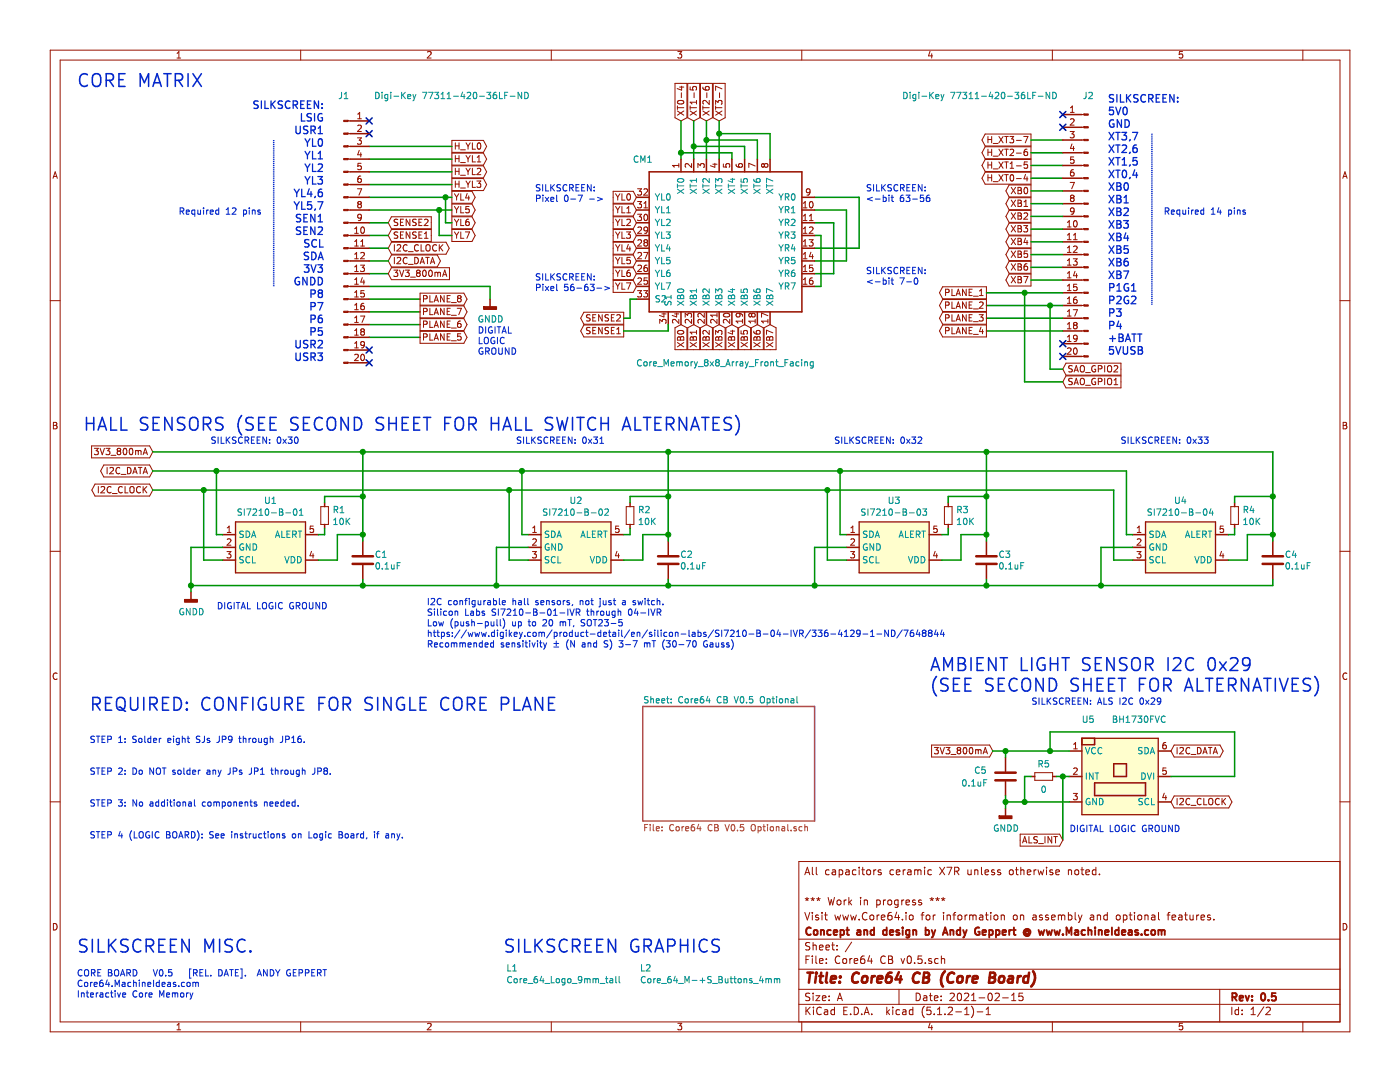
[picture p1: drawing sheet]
EESchema Schematic File Version 4
LIBS:Core64 CB v0.5-cache
EELAYER 29 0
EELAYER END
$Descr A 11000 8500
encoding utf-8
Sheet 1 2
Title "Core64 CB (Core Board)"
Date "2021-02-15"
Rev "0.5"
Comp "Concept and design by Andy Geppert @ www.MachineIdeas.com"
Comment1 "Visit www.Core64.io for information on assembly and optional features."
Comment2 "*** Work in progress ***"
Comment3 ""
Comment4 "All capacitors ceramic X7R unless otherwise noted."
$EndDescr
Text GLabel 5350 2550 3    50   Input ~ 0
XB0
Text GLabel 5450 2550 3    50   Input ~ 0
XB1
Text GLabel 5550 2550 3    50   Input ~ 0
XB2
Text GLabel 5650 2550 3    50   Input ~ 0
XB3
Text GLabel 5750 2550 3    50   Input ~ 0
XB4
Text GLabel 5850 2550 3    50   Input ~ 0
XB5
Text GLabel 5950 2550 3    50   Input ~ 0
XB6
Text GLabel 6050 2550 3    50   Input ~ 0
XB7
Text GLabel 5650 950  1    50   Input ~ 0
XT3-7
Text GLabel 5550 950  1    50   Input ~ 0
XT2-6
Text GLabel 5450 950  1    50   Input ~ 0
XT1-5
Text GLabel 5350 950  1    50   Input ~ 0
XT0-4
Text GLabel 8100 1800 0    50   Output ~ 0
XB3
Text GLabel 8100 1700 0    50   Output ~ 0
XB2
Text GLabel 8100 1600 0    50   Output ~ 0
XB1
Text GLabel 8100 1500 0    50   Output ~ 0
XB0
Text GLabel 8100 1900 0    50   Output ~ 0
XB4
Text GLabel 8100 2000 0    50   Output ~ 0
XB5
Text GLabel 8100 2100 0    50   Output ~ 0
XB6
Text GLabel 8100 2200 0    50   Output ~ 0
XB7
Text GLabel 8100 1400 0    50   Output ~ 0
H_XT0-4
Text GLabel 8100 1300 0    50   Output ~ 0
H_XT1-5
Text GLabel 8100 1200 0    50   Output ~ 0
H_XT2-6
Text GLabel 8100 1100 0    50   Output ~ 0
H_XT3-7
Wire Wire Line
	5350 1200 5750 1200
Wire Wire Line
	5750 1200 5750 1250
Wire Wire Line
	5350 1200 5350 1250
Wire Wire Line
	5450 1250 5450 1150
Wire Wire Line
	5450 1150 5850 1150
Wire Wire Line
	5850 1150 5850 1250
Wire Wire Line
	5550 1250 5550 1100
Wire Wire Line
	5550 1100 5950 1100
Wire Wire Line
	5950 1100 5950 1250
Wire Wire Line
	5650 1250 5650 1050
Wire Wire Line
	5650 1050 6050 1050
Wire Wire Line
	6050 1050 6050 1250
Wire Wire Line
	5350 1200 5350 950 
Connection ~ 5350 1200
Wire Wire Line
	5450 1150 5450 950 
Connection ~ 5450 1150
Wire Wire Line
	5550 1100 5550 950 
Connection ~ 5550 1100
Wire Wire Line
	5650 1050 5650 950 
Connection ~ 5650 1050
Wire Wire Line
	8100 1100 8350 1100
Wire Wire Line
	8100 1200 8350 1200
Wire Wire Line
	8100 1300 8350 1300
Wire Wire Line
	8100 1400 8350 1400
Text GLabel 5000 2250 0    50   Input ~ 0
YL7
Text GLabel 5000 2150 0    50   Input ~ 0
YL6
Text GLabel 5000 2050 0    50   Input ~ 0
YL5
Text GLabel 5000 1950 0    50   Input ~ 0
YL4
Text GLabel 5000 1850 0    50   Input ~ 0
YL3
Text GLabel 5000 1750 0    50   Input ~ 0
YL2
Text GLabel 5000 1650 0    50   Input ~ 0
YL1
Text GLabel 5000 1550 0    50   Input ~ 0
YL0
Text GLabel 3550 1250 2    50   Output ~ 0
H_YL1
Text GLabel 3550 1150 2    50   Output ~ 0
H_YL0
Text GLabel 3550 1350 2    50   Output ~ 0
H_YL2
Text GLabel 3550 1450 2    50   Output ~ 0
H_YL3
Text GLabel 3550 1550 2    50   Output ~ 0
YL4
Text GLabel 3550 1650 2    50   Output ~ 0
YL5
Text GLabel 3550 1750 2    50   Output ~ 0
YL6
Text GLabel 3550 1850 2    50   Output ~ 0
YL7
Wire Wire Line
	3500 1550 3500 1750
Wire Wire Line
	3500 1750 3550 1750
Wire Wire Line
	3550 1150 2900 1150
Wire Wire Line
	2900 1250 3550 1250
Wire Wire Line
	2900 1350 3550 1350
Wire Wire Line
	3550 1450 2900 1450
Wire Wire Line
	3550 1550 3500 1550
Wire Wire Line
	3500 1550 2900 1550
Connection ~ 3500 1550
Wire Wire Line
	6750 1950 6400 1950
Wire Wire Line
	6750 1550 6750 1950
Wire Wire Line
	6400 1550 6750 1550
Wire Wire Line
	6650 1650 6400 1650
Wire Wire Line
	6650 2050 6650 1650
Wire Wire Line
	6400 2050 6650 2050
Wire Wire Line
	6550 1750 6400 1750
Wire Wire Line
	6550 2150 6550 1750
Wire Wire Line
	6400 2150 6550 2150
Wire Wire Line
	6450 1850 6400 1850
Wire Wire Line
	6450 2250 6450 1850
Wire Wire Line
	6400 2250 6450 2250
Wire Wire Line
	3450 1850 3550 1850
Wire Wire Line
	3450 1650 3450 1850
Wire Wire Line
	3550 1650 3450 1650
Text Notes 2550 2850 2    59   ~ 0
SILKSCREEN:\nLSIG\nUSR1\nYL0\nYL1\nYL2\nYL3\nYL4,6\nYL5,7\nSEN1\nSEN2\nSCL\nSDA\n3V3\nGNDD\nP8\nP7\nP6\nP5\nUSR2\nUSR3
Wire Wire Line
	3450 1650 2900 1650
Connection ~ 3450 1650
Wire Wire Line
	8100 2200 8350 2200
Wire Wire Line
	8100 2100 8350 2100
$Comp
L Connector:Conn_01x20_Male J2
U 1 1
P 8550 1800
F 0 "J2" H 8550 2850 50  0000 C CNN
F 1 "Digi-Key 77311-420-36LF-ND" H 9400 2850 50  0000 C CNN
F 2 "Connector_PinHeader_2.54mm:PinHeader_1x20_P2.54mm_Vertical_SMD_and_TH_Pin1Right" H 8550 1800 50  0001 C CNN
F 3 "~" H 8550 1800 50  0001 C CNN
	1    8550 1800
	-1   0    0    -1  
$EndComp
$Comp
L CORE_64_LIBRARY:Core_Memory_8x8_Array_Front_Facing CM1
U 1 1
P 5700 1900
F 0 "CM1" H 5050 2550 50  0000 C CNN
F 1 "Core_Memory_8x8_Array_Front_Facing" H 5700 950 50  0000 C CNN
F 2 "Core_Memory_8x8_Array:core_64_6.75mm_square_v0.5_front_facing" H 5750 1950 50  0001 C CNN
F 3 "" H 5750 1950 50  0001 C CNN
	1    5700 1900
	1    0    0    -1  
$EndComp
Text GLabel 4900 2600 0    50   Output ~ 0
SENSE1
Text GLabel 4900 2500 0    50   Output ~ 0
SENSE2
Wire Wire Line
	4900 2600 5250 2600
Wire Wire Line
	5250 2600 5250 2550
Wire Wire Line
	8350 1500 8100 1500
Wire Wire Line
	8350 1600 8100 1600
Wire Wire Line
	8350 1700 8100 1700
Wire Wire Line
	8100 1800 8350 1800
Wire Wire Line
	8350 1900 8100 1900
Wire Wire Line
	8100 2000 8350 2000
Text GLabel 3050 1850 2    50   Input ~ 0
SENSE1
Text GLabel 3050 1750 2    50   Input ~ 0
SENSE2
Wire Wire Line
	5000 2350 4950 2350
Wire Wire Line
	4950 2350 4950 2500
Wire Wire Line
	4950 2500 4900 2500
Wire Wire Line
	3050 1850 2900 1850
Wire Wire Line
	3850 2250 3850 2350
Wire Wire Line
	2900 2150 3050 2150
Wire Wire Line
	2900 2250 3850 2250
Wire Wire Line
	2900 2350 3300 2350
Wire Wire Line
	3300 2450 2900 2450
Wire Wire Line
	2900 2550 3300 2550
Wire Wire Line
	3300 2650 2900 2650
Wire Wire Line
	2900 1750 3050 1750
Text GLabel 3050 1950 2    50   BiDi ~ 0
I2C_CLOCK
Text GLabel 3050 2050 2    50   BiDi ~ 0
I2C_DATA
Wire Wire Line
	2900 1950 3050 1950
Wire Wire Line
	2900 2050 3050 2050
Text GLabel 3050 2150 2    50   Input ~ 0
3V3_800mA
Text Notes 1700 4800 0    50   ~ 0
DIGITAL LOGIC GROUND
$Comp
L Sensor_Magnetic:SI7210 U1
U 1 1
P 2150 4200
F 0 "U1" H 2125 4470 50  0000 C CNN
F 1 "SI7210-B-01" H 2125 4377 50  0000 C CNN
F 2 "Package_TO_SOT_SMD:SOT-23-5" H 2150 3850 50  0001 C CNN
F 3 "http://www.infineon.com/dgdl/Infineon-TLV493D-A1B6-DS-v01_00-EN.pdf?fileId=5546d462525dbac40152a6b85c760e80" H 2000 4700 50  0001 C CNN
	1    2150 4200
	1    0    0    -1  
$EndComp
Text GLabel 1200 3850 0    50   BiDi ~ 0
I2C_CLOCK
$Comp
L power:GNDD #PWR03
U 1 1
P 1500 4650
F 0 "#PWR03" H 1500 4400 50  0001 C CNN
F 1 "GNDD" H 1504 4495 50  0000 C CNN
F 2 "" H 1500 4650 50  0001 C CNN
F 3 "" H 1500 4650 50  0001 C CNN
	1    1500 4650
	1    0    0    -1  
$EndComp
Text GLabel 1200 3550 0    50   Input ~ 0
3V3_800mA
Wire Wire Line
	1750 4300 1500 4300
Wire Wire Line
	2650 4400 2650 4200
Wire Wire Line
	2850 3550 1200 3550
$Comp
L Sensor_Magnetic:SI7210 U2
U 1 1
P 4550 4200
F 0 "U2" H 4525 4470 50  0000 C CNN
F 1 "SI7210-B-02" H 4525 4377 50  0000 C CNN
F 2 "Package_TO_SOT_SMD:SOT-23-5" H 4550 3850 50  0001 C CNN
F 3 "http://www.infineon.com/dgdl/Infineon-TLV493D-A1B6-DS-v01_00-EN.pdf?fileId=5546d462525dbac40152a6b85c760e80" H 4400 4700 50  0001 C CNN
	1    4550 4200
	1    0    0    -1  
$EndComp
$Comp
L Sensor_Magnetic:SI7210 U3
U 1 1
P 7050 4200
F 0 "U3" H 7025 4470 50  0000 C CNN
F 1 "SI7210-B-03" H 7025 4377 50  0000 C CNN
F 2 "Package_TO_SOT_SMD:SOT-23-5" H 7050 3850 50  0001 C CNN
F 3 "http://www.infineon.com/dgdl/Infineon-TLV493D-A1B6-DS-v01_00-EN.pdf?fileId=5546d462525dbac40152a6b85c760e80" H 6900 4700 50  0001 C CNN
	1    7050 4200
	1    0    0    -1  
$EndComp
$Comp
L Sensor_Magnetic:SI7210 U4
U 1 1
P 9300 4200
F 0 "U4" H 9275 4470 50  0000 C CNN
F 1 "SI7210-B-04" H 9275 4377 50  0000 C CNN
F 2 "Package_TO_SOT_SMD:SOT-23-5" H 9300 3850 50  0001 C CNN
F 3 "http://www.infineon.com/dgdl/Infineon-TLV493D-A1B6-DS-v01_00-EN.pdf?fileId=5546d462525dbac40152a6b85c760e80" H 9150 4700 50  0001 C CNN
	1    9300 4200
	1    0    0    -1  
$EndComp
Wire Wire Line
	4150 4300 3900 4300
Wire Wire Line
	3900 4300 3900 4600
Wire Wire Line
	8650 4600 8650 4300
Wire Wire Line
	8650 4300 8900 4300
Wire Wire Line
	6650 4300 6400 4300
Wire Wire Line
	6400 4300 6400 4600
Connection ~ 6400 4600
Connection ~ 2850 3550
Wire Wire Line
	1700 4200 1750 4200
Text GLabel 1200 3700 0    50   BiDi ~ 0
I2C_DATA
Wire Wire Line
	1200 3850 1600 3850
Wire Wire Line
	1700 4200 1700 3700
Connection ~ 1700 3700
Wire Wire Line
	1600 4400 1600 3850
Wire Wire Line
	1600 4400 1750 4400
Connection ~ 1600 3850
Wire Wire Line
	1200 3700 1700 3700
Wire Wire Line
	8900 4200 8850 4200
Wire Wire Line
	8850 4200 8850 3700
Wire Wire Line
	8900 4400 8750 4400
Wire Wire Line
	8750 4400 8750 3850
Wire Wire Line
	1600 3850 4000 3850
Wire Wire Line
	1700 3700 4100 3700
Wire Wire Line
	6650 4200 6600 4200
Wire Wire Line
	6650 4400 6500 4400
Wire Wire Line
	6500 4400 6500 3850
Connection ~ 6500 3850
Wire Wire Line
	4150 4200 4100 4200
Wire Wire Line
	4100 4200 4100 3700
Connection ~ 4100 3700
Wire Wire Line
	4100 3700 6600 3700
Wire Wire Line
	4150 4400 4000 4400
Wire Wire Line
	4000 4400 4000 3850
Connection ~ 4000 3850
Wire Wire Line
	4000 3850 6500 3850
Wire Wire Line
	6500 3850 8750 3850
Wire Wire Line
	6600 4200 6600 3700
Connection ~ 6600 3700
Wire Wire Line
	6600 3700 8850 3700
$Comp
L Device:C C1
U 1 1
P 2850 4400
F 0 "C1" H 2941 4446 50  0000 L CNN
F 1 "0.1uF" H 2941 4355 50  0000 L CNN
F 2 "Capacitor_SMD:C_0805_2012Metric" H 2850 4400 50  0001 C CNN
F 3 "~" H 2850 4400 50  0001 C CNN
	1    2850 4400
	1    0    0    -1  
$EndComp
Connection ~ 8650 4600
Text Notes 3350 5100 0    50   ~ 0
I2C configurable hall sensors, not just a switch.\nSilicon Labs SI7210-B-01-IVR through 04-IVR\nLow (push-pull) up to 20 mT, SOT23-5\nhttps://www.digikey.com/product-detail/en/silicon-labs/SI7210-B-04-IVR/336-4129-1-ND/7648844\nRecommended sensitivity ± (N and S) 3-7 mT (30-70 Gauss)
Text Notes 3750 2800 0    50   ~ 0
DIGITAL\nLOGIC\nGROUND
Text GLabel 8350 2900 2    50   Input ~ 0
SAO_GPIO2
Text GLabel 8350 3000 2    50   Input ~ 0
SAO_GPIO1
Wire Wire Line
	8250 2900 8350 2900
Wire Wire Line
	8250 2400 8250 2900
Wire Wire Line
	8350 3000 8050 3000
Text Notes 8100 5550 0    50   ~ 0
SILKSCREEN: ALS I2C 0x29
$Comp
L power:GNDD #PWR05
U 1 1
P 3850 2350
F 0 "#PWR05" H 3850 2100 50  0001 C CNN
F 1 "GNDD" H 3854 2195 50  0000 C CNN
F 2 "" H 3850 2350 50  0001 C CNN
F 3 "" H 3850 2350 50  0001 C CNN
	1    3850 2350
	1    0    0    -1  
$EndComp
Wire Wire Line
	7750 2500 8350 2500
Wire Wire Line
	7750 2400 8250 2400
Connection ~ 8250 2400
Wire Wire Line
	8250 2400 8350 2400
Wire Wire Line
	7750 2600 8350 2600
Text Notes 7300 5450 0    100  ~ 0
AMBIENT LIGHT SENSOR I2C 0x29\n(SEE SECOND SHEET FOR ALTERNATIVES)
Text Notes 3950 7500 0    100  ~ 0
SILKSCREEN GRAPHICS
Text Notes 650  3400 0    100  ~ 0
HALL SENSORS (SEE SECOND SHEET FOR HALL SWITCH ALTERNATES)
Text Notes 600  700  0    100  ~ 0
CORE MATRIX
Text Notes 1650 3500 0    50   ~ 0
SILKSCREEN: 0x30
Text Notes 4050 3500 0    50   ~ 0
SILKSCREEN: 0x31
Text Notes 6550 3500 0    50   ~ 0
SILKSCREEN: 0x32
Text Notes 8800 3500 0    50   ~ 0
SILKSCREEN: 0x33
Wire Wire Line
	2500 4400 2650 4400
Wire Wire Line
	1500 4300 1500 4600
Wire Wire Line
	3900 4600 2850 4600
Connection ~ 3900 4600
Connection ~ 1500 4600
Wire Wire Line
	1500 4600 1500 4650
Connection ~ 2850 4600
Wire Wire Line
	2850 4600 1500 4600
Wire Wire Line
	2850 4250 2850 4200
Wire Wire Line
	2850 4200 2650 4200
Wire Wire Line
	8650 4600 10000 4600
Text Notes 4200 1600 0    50   ~ 0
SILKSCREEN:\nPixel 0-7 ->
Text Notes 6800 1600 0    50   ~ 0
SILKSCREEN:\n<-bit 63-56
Text Notes 6800 2250 0    50   ~ 0
SILKSCREEN:\n<-bit 7-0
Text Notes 4200 2300 0    50   ~ 0
SILKSCREEN:\nPixel 56-63->
Text Notes 600  7850 0    50   ~ 0
CORE BOARD   V0.5   [REL. DATE].  ANDY GEPPERT   \nCore64.MachineIdeas.com\nInteractive Core Memory
Text GLabel 3300 2350 2    50   Output ~ 0
PLANE_8
Text GLabel 3300 2450 2    50   Output ~ 0
PLANE_7
Text GLabel 3300 2550 2    50   Output ~ 0
PLANE_6
Text GLabel 3300 2650 2    50   Output ~ 0
PLANE_5
Text GLabel 7750 2600 0    50   Output ~ 0
PLANE_4
Text GLabel 7750 2500 0    50   Output ~ 0
PLANE_3
Text GLabel 7750 2400 0    50   Output ~ 0
PLANE_2
Text GLabel 7750 2300 0    50   Output ~ 0
PLANE_1
Wire Wire Line
	8350 2300 8050 2300
Wire Wire Line
	8050 3000 8050 2300
Connection ~ 8050 2300
Wire Wire Line
	8050 2300 7750 2300
Text Notes 600  7500 0    100  ~ 0
SILKSCREEN MISC.
$Comp
L CORE_64_LIBRARY:Core_64_Logo_9mm_tall L1
U 1 1
P 3950 7650
F 0 "L1" H 3975 7697 50  0000 L CNN
F 1 "Core_64_Logo_9mm_tall" H 3975 7604 50  0000 L CNN
F 2 "Core_Memory_8x8_Array:Core64_Logo_9mm_tall" H 3950 7650 50  0001 C CNN
F 3 "" H 3950 7650 50  0001 C CNN
	1    3950 7650
	1    0    0    -1  
$EndComp
$Comp
L CORE_64_LIBRARY:Core_64_M-+S_Buttons_4mm L2
U 1 1
P 5000 7650
F 0 "L2" H 5025 7697 50  0000 L CNN
F 1 "Core_64_M-+S_Buttons_4mm" H 5025 7604 50  0000 L CNN
F 2 "Core_Memory_8x8_Array:Core64-M_-_+_S_Buttons" H 5000 7650 50  0001 C CNN
F 3 "" H 5000 7650 50  0001 C CNN
	1    5000 7650
	1    0    0    -1  
$EndComp
Text Notes 700  5600 0    100  ~ 0
REQUIRED: CONFIGURE FOR SINGLE CORE PLANE
Text Notes 700  5850 0    50   ~ 0
STEP 1: Solder eight SJs JP9 through JP16.
Text Notes 700  6100 0    50   ~ 0
STEP 2: Do NOT solder any JPs JP1 through JP8.
Text Notes 700  6350 0    50   ~ 0
STEP 3: No additional components needed.
Text Notes 700  6600 0    50   ~ 0
STEP 4 (LOGIC BOARD): See instructions on Logic Board, if any.
$Comp
L Device:R_Small R1
U 1 1
P 2550 4050
F 0 "R1" H 2609 4097 50  0000 L CNN
F 1 "10K" H 2609 4004 50  0000 L CNN
F 2 "Resistor_SMD:R_0805_2012Metric" H 2550 4050 50  0001 C CNN
F 3 "~" H 2550 4050 50  0001 C CNN
	1    2550 4050
	1    0    0    -1  
$EndComp
Wire Wire Line
	2550 3950 2550 3900
Wire Wire Line
	2550 3900 2850 3900
Wire Wire Line
	2850 3900 2850 3550
Wire Wire Line
	2550 4150 2550 4200
Wire Wire Line
	2550 4200 2500 4200
Wire Wire Line
	2850 4550 2850 4600
Wire Wire Line
	2850 3900 2850 4200
Connection ~ 2850 3900
Connection ~ 2850 4200
Wire Wire Line
	3900 4600 5250 4600
Wire Wire Line
	5050 4400 5050 4200
$Comp
L Device:C C2
U 1 1
P 5250 4400
F 0 "C2" H 5341 4446 50  0000 L CNN
F 1 "0.1uF" H 5341 4355 50  0000 L CNN
F 2 "Capacitor_SMD:C_0805_2012Metric" H 5250 4400 50  0001 C CNN
F 3 "~" H 5250 4400 50  0001 C CNN
	1    5250 4400
	1    0    0    -1  
$EndComp
Wire Wire Line
	4900 4400 5050 4400
Wire Wire Line
	5250 4250 5250 4200
Wire Wire Line
	5250 4200 5050 4200
$Comp
L Device:R_Small R2
U 1 1
P 4950 4050
F 0 "R2" H 5009 4097 50  0000 L CNN
F 1 "10K" H 5009 4004 50  0000 L CNN
F 2 "Resistor_SMD:R_0805_2012Metric" H 4950 4050 50  0001 C CNN
F 3 "~" H 4950 4050 50  0001 C CNN
	1    4950 4050
	1    0    0    -1  
$EndComp
Wire Wire Line
	4950 3950 4950 3900
Wire Wire Line
	4950 3900 5250 3900
Wire Wire Line
	5250 3900 5250 3550
Wire Wire Line
	4950 4150 4950 4200
Wire Wire Line
	4950 4200 4900 4200
Wire Wire Line
	5250 3900 5250 4200
Connection ~ 5250 3900
Connection ~ 5250 4200
Wire Wire Line
	2850 3550 5250 3550
Wire Wire Line
	6400 4600 7750 4600
Wire Wire Line
	7550 4400 7550 4200
$Comp
L Device:C C3
U 1 1
P 7750 4400
F 0 "C3" H 7841 4446 50  0000 L CNN
F 1 "0.1uF" H 7841 4355 50  0000 L CNN
F 2 "Capacitor_SMD:C_0805_2012Metric" H 7750 4400 50  0001 C CNN
F 3 "~" H 7750 4400 50  0001 C CNN
	1    7750 4400
	1    0    0    -1  
$EndComp
Wire Wire Line
	7400 4400 7550 4400
Wire Wire Line
	7750 4250 7750 4200
Wire Wire Line
	7750 4200 7550 4200
$Comp
L Device:R_Small R3
U 1 1
P 7450 4050
F 0 "R3" H 7509 4097 50  0000 L CNN
F 1 "10K" H 7509 4004 50  0000 L CNN
F 2 "Resistor_SMD:R_0805_2012Metric" H 7450 4050 50  0001 C CNN
F 3 "~" H 7450 4050 50  0001 C CNN
	1    7450 4050
	1    0    0    -1  
$EndComp
Wire Wire Line
	7450 3950 7450 3900
Wire Wire Line
	7450 3900 7750 3900
Wire Wire Line
	7750 3900 7750 3550
Wire Wire Line
	7450 4150 7450 4200
Wire Wire Line
	7450 4200 7400 4200
Wire Wire Line
	7750 3900 7750 4200
Connection ~ 7750 3900
Connection ~ 7750 4200
Wire Wire Line
	9800 4400 9800 4200
$Comp
L Device:C C4
U 1 1
P 10000 4400
F 0 "C4" H 10091 4446 50  0000 L CNN
F 1 "0.1uF" H 10091 4355 50  0000 L CNN
F 2 "Capacitor_SMD:C_0805_2012Metric" H 10000 4400 50  0001 C CNN
F 3 "~" H 10000 4400 50  0001 C CNN
	1    10000 4400
	1    0    0    -1  
$EndComp
Wire Wire Line
	9650 4400 9800 4400
Wire Wire Line
	10000 4250 10000 4200
Wire Wire Line
	10000 4200 9800 4200
$Comp
L Device:R_Small R4
U 1 1
P 9700 4050
F 0 "R4" H 9759 4097 50  0000 L CNN
F 1 "10K" H 9759 4004 50  0000 L CNN
F 2 "Resistor_SMD:R_0805_2012Metric" H 9700 4050 50  0001 C CNN
F 3 "~" H 9700 4050 50  0001 C CNN
	1    9700 4050
	1    0    0    -1  
$EndComp
Wire Wire Line
	9700 3950 9700 3900
Wire Wire Line
	9700 3900 10000 3900
Wire Wire Line
	10000 3900 10000 3550
Wire Wire Line
	9700 4150 9700 4200
Wire Wire Line
	9700 4200 9650 4200
Wire Wire Line
	10000 4550 10000 4600
Wire Wire Line
	10000 3900 10000 4200
Connection ~ 10000 3900
Connection ~ 10000 4200
Connection ~ 5250 3550
Wire Wire Line
	5250 3550 7750 3550
Connection ~ 7750 3550
Wire Wire Line
	7750 3550 10000 3550
Wire Wire Line
	5250 4550 5250 4600
Connection ~ 5250 4600
Wire Wire Line
	5250 4600 6400 4600
Wire Wire Line
	7750 4550 7750 4600
Connection ~ 7750 4600
Wire Wire Line
	7750 4600 8650 4600
NoConn ~ 2900 1050
$Comp
L Connector:Conn_01x20_Male J1
U 1 1
P 2700 1850
F 0 "J1" H 2700 2950 50  0000 C CNN
F 1 "Digi-Key 77311-420-36LF-ND" H 3550 2950 50  0000 C CNN
F 2 "Connector_PinHeader_2.54mm:PinHeader_1x20_P2.54mm_Vertical_SMD_and_TH_Pin1Right" H 2700 1850 50  0001 C CNN
F 3 "~" H 2700 1850 50  0001 C CNN
	1    2700 1850
	1    0    0    -1  
$EndComp
NoConn ~ 8350 1000
NoConn ~ 8350 900 
NoConn ~ 2900 950 
NoConn ~ 8350 2800
NoConn ~ 8350 2700
NoConn ~ 2900 2750
NoConn ~ 2900 2850
$Comp
L Core_64_KiCad_Library:BH1730FVC U5
U 1 1
P 8800 6100
F 0 "U5" H 8550 6550 50  0000 C CNN
F 1 "BH1730FVC" H 8950 6550 50  0000 C CNN
F 2 "ALS_BH1730:BH1730-backside" H 8800 6550 50  0001 C CNN
F 3 "http://optoelectronics.liteon.com/upload/download/DS86-2013-0004/LTR-303ALS-01_DS_V1.pdf" H 8500 6450 50  0001 C CNN
	1    8800 6100
	1    0    0    -1  
$EndComp
$Comp
L Device:C C5
U 1 1
P 7900 6100
F 0 "C5" H 7650 6150 50  0000 L CNN
F 1 "0.1uF" H 7550 6050 50  0000 L CNN
F 2 "Capacitor_SMD:C_0805_2012Metric" H 7938 5950 50  0001 C CNN
F 3 "~" H 7900 6100 50  0001 C CNN
	1    7900 6100
	1    0    0    -1  
$EndComp
Text Notes 8400 6550 0    50   ~ 0
DIGITAL LOGIC GROUND
$Comp
L power:GNDD #PWR01
U 1 1
P 7900 6350
F 0 "#PWR01" H 7900 6100 50  0001 C CNN
F 1 "GNDD" H 7904 6195 50  0000 C CNN
F 2 "" H 7900 6350 50  0001 C CNN
F 3 "" H 7900 6350 50  0001 C CNN
	1    7900 6350
	1    0    0    -1  
$EndComp
Wire Wire Line
	7900 6300 8050 6300
Wire Wire Line
	7900 6300 7900 6350
Wire Wire Line
	7900 5900 7900 5950
Text GLabel 7800 5900 0    50   Input ~ 0
3V3_800mA
Text GLabel 9200 5900 2    50   BiDi ~ 0
I2C_DATA
Text GLabel 9200 6300 2    50   BiDi ~ 0
I2C_CLOCK
Wire Wire Line
	7900 5900 7800 5900
Connection ~ 7900 5900
Wire Wire Line
	7900 6300 7900 6250
Connection ~ 7900 6300
$Comp
L Device:R_Small R5
U 1 1
P 8200 6100
F 0 "R5" V 8100 6100 50  0000 C CNN
F 1 "0" V 8300 6100 50  0000 C CNN
F 2 "Resistor_SMD:R_0805_2012Metric" H 8200 6100 50  0001 C CNN
F 3 "~" H 8200 6100 50  0001 C CNN
	1    8200 6100
	0    1    1    0   
$EndComp
Wire Wire Line
	8400 6100 8350 6100
Wire Wire Line
	8100 6100 8050 6100
Wire Wire Line
	8250 5900 8250 5750
Wire Wire Line
	8250 5750 9700 5750
Wire Wire Line
	9700 5750 9700 6100
Connection ~ 8250 5900
Wire Wire Line
	8250 5900 8400 5900
Wire Wire Line
	9200 6100 9700 6100
Wire Wire Line
	7900 5900 8250 5900
Wire Wire Line
	8050 6100 8050 6300
Connection ~ 8050 6300
Wire Wire Line
	8050 6300 8400 6300
Wire Wire Line
	8350 6100 8350 6600
Connection ~ 8350 6100
Wire Wire Line
	8350 6100 8300 6100
$Sheet
S 5050 5550 1350 900 
U 604D6360
F0 "Core64 CB V0.5 Optional" 50
F1 "Core64 CB V0.5 Optional.sch" 50
$EndSheet
Text GLabel 8350 6600 0    50   Input ~ 0
ALS_INT
Wire Notes Line
	9050 1050 9050 2400
Text Notes 9800 1700 2    50   ~ 0
Required 14 pins
Text Notes 8700 2800 0    59   ~ 0
SILKSCREEN:\n5V0\nGND\nXT3,7\nXT2,6\nXT1,5\nXT0,4\nXB0\nXB1\nXB2\nXB3\nXB4\nXB5\nXB6\nXB7\nP1G1\nP2G2\nP3\nP4\n+BATT\n5VUSB
Text Notes 1400 1700 0    50   ~ 0
Required 12 pins
Wire Notes Line
	2150 1100 2150 2250
$EndSCHEMATC
